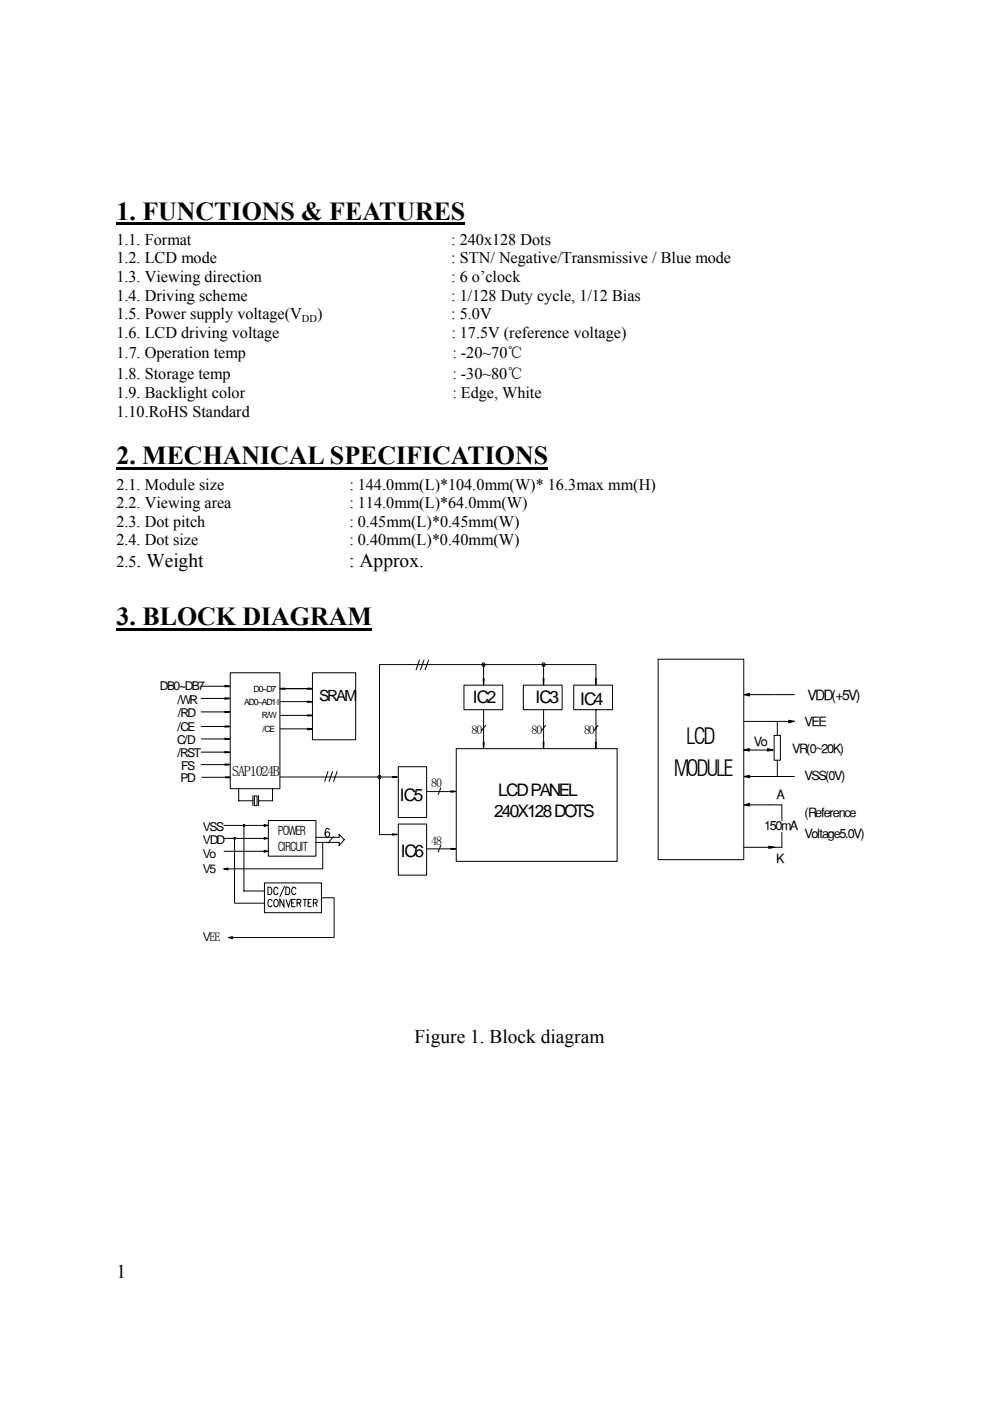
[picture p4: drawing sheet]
<svg xmlns="http://www.w3.org/2000/svg" width="210mm" height="297mm" viewBox="0 0 210 297" stroke-linecap="round" stroke-linejoin="round" font-family="sans-serif">
<path d="M24.7 47.1h74v.5h-74zM24.7 99.1h91.6v.5h-91.6zM24.7 133.2h54.1v.5h-54.1z" fill="#000"/>
<g fill="none" stroke="#000" stroke-width=".21">
<path d="M89 139.9l-.7 2.1M89.9 139.9l-.7 2.1M90.9 139.9l-.7 2.1M139.6 139.8h18.2v42.5h-18.2zM42.7 159.5h5M42.7 154h5M42.7 156.7h5M42.7 150.9h5M42.7 145.5h5M42.7 148.1h5M47.7 159.4l1 .1-1 .1zM47.7 153.9l1 .1v.1l-1 .1z"/>
<path d="M47.7 156.5l1 .2-1 .1zM47.7 150.8l1 .1v.1h-1zM47.7 145.3l1 .1v.2h-1zM47.7 148l1 .1-1 .2zM48.8 142.6h10.6v24.6h-10.6zM59.4 154.5h5.8M59.4 148.8h5.8M59.4 151.7h5.8M59.4 146h6.8M59.4 146l1.1-.1v.2zM65.2 154.4l1 .2-1 .1zM65.2 148.7l1 .1-1 .1z"/>
<path d="M65.2 151.6l1 .1-1 .1zM65.2 145.9l1 .2h-1zM66.3 142.6h9.1v14.2h-9.1zM96.8 158.7h34.1v23.9h-34.1zM98.4 145.3h8.2v5.2h-8.2zM102.3 140.7l.3-.2 .2 .1v.6h-.4zM102.5 157.4h.2l-.1 1.2zM102.5 143.9h.2l-.1 1.3zM102.6 140.9v3M102.6 150.5v6.9M103 153.8l-.8 1.1M111 145.3h8.2v5.2h-8.2z"/>
<path d="M115 140.7l.3-.2 .2 .1v.6h-.4zM115.2 157.4h.2l-.1 1.2zM115.2 143.9h.2l-.1 1.3zM115.3 140.9v3M115.3 150.5v6.9M115.7 153.8l-.8 1.1M121.7 145.3h8.2v5.2h-8.2zM126.3 157.4h.2l-.1 1.2zM126.3 143.9h.2l-.1 1.3zM126.4 143.9v-3h-45.9v36.1h2.7M126.4 150.5v6.9M126.8 153.8l-.8 1.1"/>
<path d="M157.8 159l1.1-.3v.5zM157.8 153h10.7M157.8 147.3l1.2-.3v.6zM157.8 159h5M159 147.3h9.5M162.8 158.7l1.2 .3-1.2 .2zM164.2 155.9h1.3v5.3h-1.3zM164.9 153v2.9M167.3 152.7l1.2 .3-1.2 .2zM42.7 162.1h5M42.8 164.8h5M47.5 175h8.5"/>
<path d="M47.5 177.8h8.5M47.7 162l1 .2h-1zM47.8 164.7h1v.2h-1zM49.6 177.8h.1zM49.6 177.8h.3zM49.6 177.8l.1 .1zM49.7 177.6h.1zM49.7 177.6l.2 .2h-.3zM49.7 177.6l.2 .2zM49.7 177.9h.1M49.7 177.6l.2 .2-.2 .1zM49.7 177.8h.2z"/>
<path d="M49.7 177.8l.1 .1zM49.7 177.8v13.7h6.4M50.6 167.2v2.6h3M51.6 174.9l.3 .1-.2 .2zM51.6 174.9h.2zM51.6 174.9l.3 .1h-.3zM51.6 174.9l.3 .1zM51.6 175h.1M51.6 175h.3zM51.6 175l.1 .1zM51.6 175.1h.1M51.7 175v13.9h4.3"/>
<path d="M51.7 175h.2zM51.7 175l.1 .1zM51.7 175.1h.1M53.6 168.7v2.1M54 168.8h.5v2h-.5zM54.8 168.7v2.1M56 177.6l.9 .2-.9 .1zM56 174.8l.9 .2-.9 .2zM56.9 174h10.1v7.5h-10.1zM57.8 167.2v2.6h-3M59.4 164.7h23.8M67 177.5h4.9v-.6l1.1 1.1-1.1 1.2v-.6h-4.9"/>
<path d="M68.5 178.6v5.6h-21M69.6 163.6l-.7 2.1M69.8 175.9l-.3-.3a1.11 1.11 0 0 0-.4 1.7l.4 .2a.54 .54 0 0 0 .4-.7 .54 .54 0 0 0-.7-.4l-.2 .5M70.5 163.6l-.7 2.1M70.7 177.4l-1.1 1.3M71.5 163.6l-.7 2.1M80.2 164.5l.3-.2 .2 .2 .1 .2-.1 .4-.4-.1zM83.2 164.6l1 .2-1 .1zM83.2 176.8l1 .2-1 .1zM84.5 162.6h6v10.7h-6zM84.5 174.7h6v10.8h-6zM90.5 167.8h5.1"/>
<path d="M90.5 180h5.1M93.5 179.2l-.6 1.4M93.5 167l-.6 1.5M95.6 167.7l1 .1-1 .2zM95.6 179.9h1v.1l-1 .1zM157.8 170.6l1.2-.3v.6zM157.8 164.6l1.2-.2v.5zM159 170.6h6.8v3.4M159 164.6h9.5M163.1 179.4l1.2 .2-1.2 .3zM164.9 161.2v3.3M165.8 176.5v3.1h-8"/>
<path d="M47.5 184.2l.9-.2v.4zM47.5 180.5h8.5M48.5 198.8l.8-.2v.4zM56 180.3l.9 .2-.9 .2zM56.1 187.2h12.1v6.3h-12.1zM56.8 188.1h.4a.9 .9 0 0 1 .1 1.6h-.5zM57.7 191.1l-.2-.3-.3-.1a1.04 1.04 0 0 0-.1 1.5h.3l.3-.3M58.3 190.8a.48 .48 0 0 1 .5 0 .48 .48 0 0 1 .2 .5v.4a.48 .48 0 0 1-.5 .6 .48 .48 0 0 1-.4-.6zM59 188.5l-.4-.4a.83 .83 0 0 0-.5 .8 .83 .83 0 0 0 .5 .8l.4-.4M60.2 190.7v1.5l-.8-1.5v1.5M60.4 187.8l-1.1 2.4M60.6 188.1h.4a.88 .88 0 0 1 0 1.6h-.4z"/>
<path d="M60.7 190.7l.5 1.5 .4-1.5M61.9 191.4h.4M62.7 190.7h-.8v1.5h.8M62.8 188.5l-.2-.3-.3-.1a.94 .94 0 0 0 0 1.6l.3-.1 .2-.3M63 191.4h.7v-.6l-.7-.1v1.5M63.4 191.4l.4 .8M64.2 190.7h.9M64.7 190.7v1.5M65.3 191.4h.5M66.1 190.7h-.8v1.5h.8M66.5 191.4l.7-.1v-.5l-.7-.1v1.5M66.9 191.4l.4 .8"/>
<path d="M68.2 190.4h2.7v8.4h-21.6"/>
</g>
<g fill="#000">
<path d="M47.7 159.4h1l-1 .2zM47.7 159.6l1-.2zM47.7 153.9l1 .1-1 .2zM47.7 154.2l1-.2v.1zM47.7 156.5l1 .1-1 .2zM47.7 156.8l1-.2zM47.7 150.8l1 .1-1 .1zM47.7 151l1-.1v.1zM47.7 145.3l1 .1-1 .2zM47.7 145.6l1-.2v.2zM47.7 148h1l-1 .3zM47.7 148.3l1-.3z"/>
<path d="M59.4 146.1l1.1-.2v.2zM59.4 146l1.1-.1zM65.2 154.4l1 .1-1 .2zM65.2 154.7l1-.2zM65.2 148.7l1 .1-1 .1zM65.2 148.9l1-.1zM65.2 151.6h1l-1 .2zM65.2 151.8l1-.2zM65.2 145.9l1 .1-1 .1zM65.2 146.1l1-.1zM102.5 157.4l.1 1.2zM102.5 143.9l.1 1.3z"/>
<path d="M102.5 157.4h.2l-.1 1.2zM102.5 143.9h.2l-.1 1.3zM115.2 157.4l.1 1.2zM115.2 143.9l.1 1.3zM115.2 157.4h.2l-.1 1.2zM115.2 143.9h.2l-.1 1.3zM126.3 157.4l.1 1.2zM126.3 143.9l.1 1.3zM126.3 157.4h.2l-.1 1.2zM126.3 143.9h.2l-.1 1.3zM157.8 159l1.1-.3v.5zM157.8 147.3l1.2-.3v.6z"/>
<path d="M162.8 158.7l1.2 .3-1.2 .2zM167.3 152.7l1.2 .3-1.2 .2zM47.7 162l1 .1-1 .1zM47.7 162.2l1-.1zM47.8 164.7h1l-1 .2zM47.8 164.9l1-.2v.2zM49.6 177.8h.1zM49.6 177.8h.3zM49.6 177.8l.1 .1zM49.7 177.6l.2 .2h-.3zM49.7 177.6l.2 .2zM49.7 177.6h.1z"/>
<path d="M49.7 177.8h.2zM49.7 177.8l.1 .1zM51.6 174.9l.3 .1h-.3zM51.6 174.9l.3 .1zM51.6 175h.3zM51.6 175l.1 .1zM51.6 174.9h.2zM51.7 175h.2zM51.7 175l.1 .1zM56 177.6l.9 .2-.9 .1zM56 174.8l.9 .2-.9 .2zM83.2 164.6l1 .1-1 .2z"/>
<path d="M83.2 164.9l1-.2zM83.2 176.8l1 .1-1 .2zM83.2 177.1l1-.2zM95.6 167.7l1 .1-1 .2zM95.6 168l1-.2zM95.6 179.9h1l-1 .2zM157.8 170.6l1.2-.3v.6zM157.8 164.6l1.2-.2v.5zM163.1 179.4l1.2 .2-1.2 .3zM47.5 184.2l.9-.2v.4zM48.5 198.8l.8-.2v.4zM56 180.3l.9 .2-.9 .2z"/>
<path d="M95.6 180.1l1-.2v.1z"/>
</g>
<g font-size="5.5">
<text x="24.7" y="46.5">1. FUNCTIONS &amp; FEATURES</text>
<text x="24.7" y="98.4">2. MECHANICAL SPECIFICATIONS</text>
<text x="24.7" y="132.6">3. BLOCK DIAGRAM</text>
</g>
<g font-size="4.7">
<text x="145.6" y="157.7">LCD</text>
<text x="142.9" y="164.5">MODULE</text>
</g>
<g font-size="4.1">
<text x="29" y="120.2">. Weight</text>
<text x="74.1" y="120.2">: Approx.</text>
<text x="87.9" y="221.2">Figure 1. Block diagram</text>
<text x="24.7" y="271">1</text>
</g>
<g font-size="3.7">
<text x="100.3" y="149.1">IC2</text>
<text x="113.6" y="149.1">IC3</text>
<text x="123" y="149.4">IC4</text>
<text x="84.8" y="169.8">IC5</text>
<text x="104.8" y="173.3">240X128 DOTS</text>
<text x="105.7" y="168.9">LCD PANEL</text>
<text x="85" y="181.8">IC6</text>
</g>
<g font-size="3.4">
<text x="24.7" y="51.9">1.1. Format</text>
<text x="95.7" y="51.9">: 240x128 Dots</text>
<text x="24.7" y="55.8">1.2. LCD mode</text>
<text x="24.7" y="59.8">1.3. Viewing direction</text>
<text x="95.7" y="59.8">: 6 o’clock</text>
<text x="95.7" y="55.8">: STN/ Negative/Transmissive / Blue mode</text>
<text x="24.7" y="63.7">1.4. Driving scheme</text>
<text x="95.7" y="63.7">: 1/128 Duty cycle, 1/12 Bias</text>
<text x="24.7" y="71.6">1.6. LCD driving voltage</text>
<text x="24.7" y="67.6">1.5. Power supply voltage(V</text>
<text x="67.3" y="67.6">)</text>
<text x="95.7" y="67.6">: 5.0V</text>
<text x="95.7" y="71.6">: 17.5V (reference voltage)</text>
<text x="24.7" y="75.8">1.7. Operation temp</text>
<text x="96" y="75.8">: -20~70℃</text>
<text x="24.7" y="80.3">1.8. Storage temp</text>
<text x="95.9" y="80.3">: -30~80℃</text>
<text x="24.7" y="84.5">1.9. Backlight color</text>
<text x="24.7" y="88.4">1.10.RoHS Standard</text>
<text x="96" y="84.5">: Edge, White</text>
<text x="24.7" y="103.8">2.1. Module size</text>
<text x="24.7" y="107.8">2.2. Viewing area</text>
<text x="74.1" y="103.8">: 144.0mm(L)*104.0mm(W)* 16.3max mm(H)</text>
<text x="74.1" y="107.8">: 114.0mm(L)*64.0mm(W)</text>
<text x="24.7" y="111.7">2.3. Dot pitch</text>
<text x="74.1" y="111.7">: 0.45mm(L)*0.45mm(W)</text>
<text x="24.7" y="115.6">2.4. Dot size</text>
<text x="74.1" y="115.6">: 0.40mm(L)*0.40mm(W)</text>
<text x="24.7" y="120.2">2.5</text>
</g>
<text font-size="3.3" x="67.7" y="148.7">SRAM</text>
<g font-size="3">
<text x="171.3" y="148.4">VDD(+5V)</text>
<text x="49.2" y="164.6">SAP1024B</text>
</g>
<g font-size="2.7">
<text x="170.7" y="153.9">VEE</text>
<text x="159.9" y="158.3">Vo</text>
<text x="168" y="159.6">VR(0~20K)</text>
<text x="170.7" y="165.5">VSS(0V)</text>
<text x="164.7" y="169.5">A</text>
<text x="170.7" y="173.3">(Reference</text>
<text x="162.1" y="176">150mA</text>
<text x="170.7" y="177.8">Voltage5.0V)</text>
<text x="164.6" y="183">K</text>
</g>
<g font-size="2.6">
<text x="33.9" y="146.2">DB0~DB7</text>
<text x="37.6" y="149.3">/WR</text>
<text x="37.7" y="155.1">/CE</text>
<text x="37.7" y="152.1">/RD</text>
<text x="100" y="155.7">80</text>
<text x="112.8" y="155.7">80</text>
<text x="123.9" y="155.7">80</text>
<text x="37.6" y="157.7">C/D</text>
<text x="37.6" y="160.4">/RST</text>
<text x="38.3" y="165.9">PD</text>
<text x="38.4" y="163.3">FS</text>
<text x="91.4" y="166.9">80</text>
<text x="43" y="176.2">VSS</text>
<text x="43" y="179">VDD</text>
<text x="58.9" y="177.1">POWER</text>
<text x="91.5" y="179.1">48</text>
<text x="43" y="181.8">Vo</text>
<text x="43" y="185.1">V5</text>
<text x="58.9" y="180.4">CIRCUIT</text>
<text x="43" y="199.5">VEE</text>
</g>
<text font-size="2.2" x="64" y="68.2">DD</text>
<g font-size="1.8">
<text x="51.8" y="149.5">AD0~AD14</text>
<text x="53.8" y="146.8">D0~D7</text>
<text x="55.5" y="152.3">R/W</text>
<text x="55.7" y="155.2">/CE</text>
</g>
</svg>
